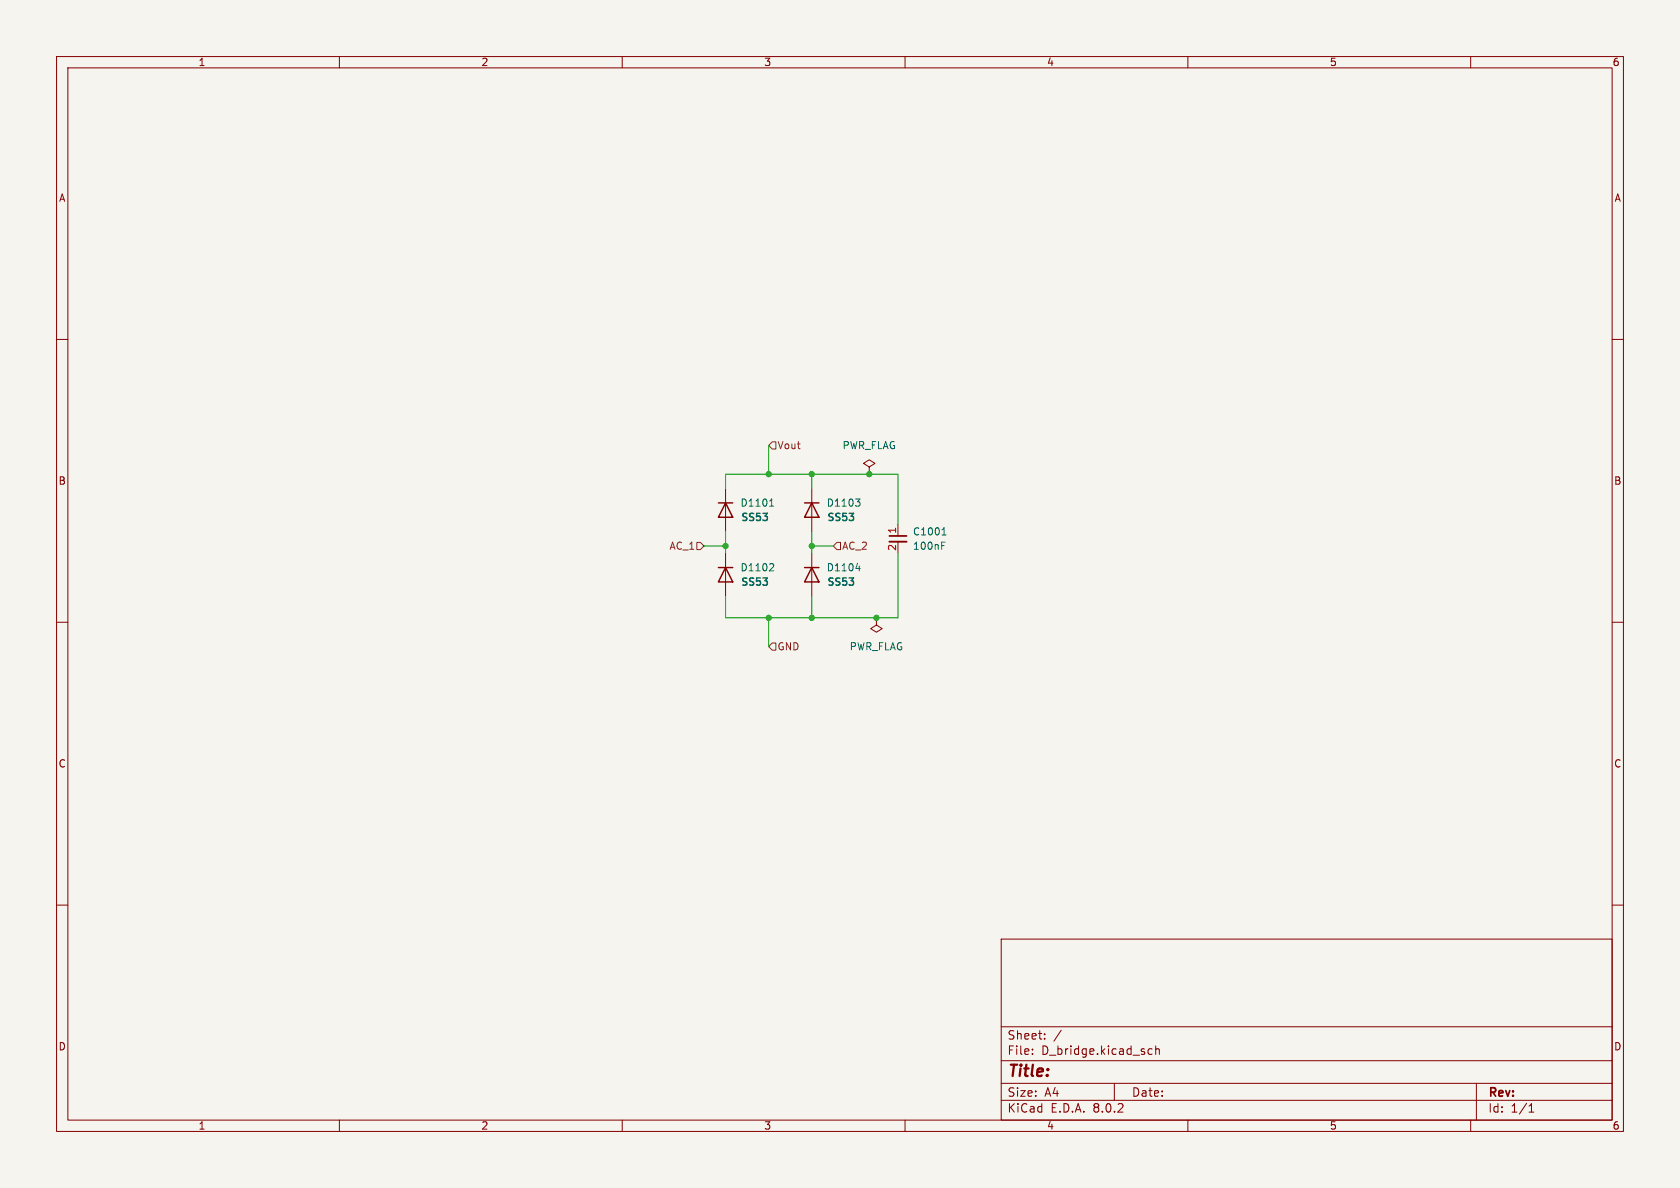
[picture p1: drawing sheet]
(kicad_sch
 (version 20231120)
 (generator "eeschema")
 (generator_version "8.0")
 (paper "A4")
 (lib_symbols
  (symbol "capacitor_miscellaneous:C_0603_100nF" (exclude_from_sim no) (in_bom yes) (on_board yes)
   (property "Reference" "C" (at 1.27 2.54 0) (effects (font (size 1.27 1.27))))
   (property "Value" "100nF" (at 3.81 -2.54 0) (effects (font (size 1.27 1.27))))
   (property "Footprint" "Capacitor_SMD:C_0603_1608Metric" (at 0 0 0) (effects (font (size 1.27 1.27)) (hide yes)))
   (property "Datasheet" "" (at 0 0 0) (effects (font (size 1.27 1.27)) (hide yes)))
   (property "Description" "" (at 0 0 0) (effects (font (size 1.27 1.27)) (hide yes)))
   (property "JLCPCB Part#" "C14663" (at 0 0 0) (effects (font (size 1.27 1.27)) (hide yes)))
   (symbol "C_0603_100nF_0_1"
    (polyline (pts (xy -1.524 -0.508) (xy 1.524 -0.508)) (stroke (width 0.3302) (type default)) (fill (type none)))
    (polyline (pts (xy -1.524 0.508) (xy 1.524 0.508)) (stroke (width 0.3048) (type default)) (fill (type none))))
   (symbol "C_0603_100nF_1_1"
    (pin passive line (at 0 2.54 270) (length 2.032) (name "~" (effects (font (size 1.27 1.27)))) (number "1" (effects (font (size 1.27 1.27)))))
    (pin passive line (at 0 -2.54 90) (length 2.032) (name "~" (effects (font (size 1.27 1.27)))) (number "2" (effects (font (size 1.27 1.27)))))))
  (symbol "custom_kicad_lib_sk:SS53"
   (pin_numbers hide)
   (pin_names
    (offset 1.016) hide) (exclude_from_sim no) (in_bom yes) (on_board yes)
   (property "Reference" "D" (at 0 2.54 0) (effects (font (size 1.27 1.27))))
   (property "Value" "SS53" (at 0 -1.27 0) (effects (font (size 1.27 1.27)
    (bold yes))))
   (property "Footprint" "Diode_SMD:D_SMA" (at 0 1.27 0) (effects (font (size 1.27 1.27)) (hide yes)))
   (property "Datasheet" "~" (at 0 1.27 0) (effects (font (size 1.27 1.27)) (hide yes)))
   (property "Description" "Diode" (at 0 0 0) (effects (font (size 1.27 1.27)) (hide yes)))
   (property "Sim.Device" "D" (at 0 1.27 0) (effects (font (size 1.27 1.27)) (hide yes)))
   (property "Sim.Pins" "1=K 2=A" (at 0 1.27 0) (effects (font (size 1.27 1.27)) (hide yes)))
   (property "JLCPCB Part#" "C8678" (at 0 1.27 0) (effects (font (size 1.27 1.27)) (hide yes)))
   (symbol "SS53_0_1"
    (polyline (pts (xy -1.27 2.54) (xy -1.27 0)) (stroke (width 0.254) (type default)) (fill (type none)))
    (polyline (pts (xy 1.27 1.27) (xy -1.27 1.27)) (stroke (width 0) (type default)) (fill (type none)))
    (polyline (pts (xy 1.27 2.54) (xy 1.27 0) (xy -1.27 1.27) (xy 1.27 2.54)) (stroke (width 0.254) (type default)) (fill (type none))))
   (symbol "SS53_1_1"
    (pin passive line (at -3.81 1.27 0) (length 2.54) (name "K" (effects (font (size 1.27 1.27)))) (number "1" (effects (font (size 1.27 1.27)))))
    (pin passive line (at 3.81 1.27 180) (length 2.54) (name "A" (effects (font (size 1.27 1.27)))) (number "2" (effects (font (size 1.27 1.27)))))))
  (symbol "power:PWR_FLAG"
   (power)
   (pin_numbers hide)
   (pin_names
    (offset 0) hide) (exclude_from_sim no) (in_bom yes) (on_board yes)
   (property "Reference" "#FLG" (at 0 1.905 0) (effects (font (size 1.27 1.27)) (hide yes)))
   (property "Value" "PWR_FLAG" (at 0 3.81 0) (effects (font (size 1.27 1.27))))
   (property "Footprint" "" (at 0 0 0) (effects (font (size 1.27 1.27)) (hide yes)))
   (property "Datasheet" "~" (at 0 0 0) (effects (font (size 1.27 1.27)) (hide yes)))
   (property "Description" "Special symbol for telling ERC where power comes from" (at 0 0 0) (effects (font (size 1.27 1.27)) (hide yes)))
   (symbol "PWR_FLAG_0_0"
    (pin power_out line (at 0 0 90) (length 0) (name "pwr" (effects (font (size 1.27 1.27)))) (number "1" (effects (font (size 1.27 1.27))))))
   (symbol "PWR_FLAG_0_1"
    (polyline (pts (xy 0 0) (xy 0 1.27) (xy -1.016 1.905) (xy 0 2.54) (xy 1.016 1.905) (xy 0 1.27)) (stroke (width 0) (type default)) (fill (type none))))))
 (junction
  (at 153.67 83.82)
  (diameter 0)
  (color 0 0 0 0))
 (junction
  (at 154.94 109.22)
  (diameter 0)
  (color 0 0 0 0))
 (junction
  (at 135.89 109.22)
  (diameter 0)
  (color 0 0 0 0))
 (junction
  (at 143.51 109.22)
  (diameter 0)
  (color 0 0 0 0))
 (junction
  (at 128.27 96.52)
  (diameter 0)
  (color 0 0 0 0))
 (junction
  (at 143.51 96.52)
  (diameter 0)
  (color 0 0 0 0))
 (junction
  (at 143.51 83.82)
  (diameter 0)
  (color 0 0 0 0))
 (junction
  (at 135.89 83.82)
  (diameter 0)
  (color 0 0 0 0))
 (wire
  (pts (xy 143.51 83.82) (xy 143.51 86.36))
  (stroke (width 0) (type default)))
 (wire
  (pts (xy 124.46 96.52) (xy 128.27 96.52))
  (stroke (width 0) (type default)))
 (wire
  (pts (xy 128.27 86.36) (xy 128.27 83.82))
  (stroke (width 0) (type default)))
 (wire
  (pts (xy 143.51 109.22) (xy 135.89 109.22))
  (stroke (width 0) (type default)))
 (wire
  (pts (xy 154.94 109.22) (xy 158.75 109.22))
  (stroke (width 0) (type default)))
 (wire
  (pts (xy 128.27 96.52) (xy 128.27 97.79))
  (stroke (width 0) (type default)))
 (wire
  (pts (xy 128.27 109.22) (xy 128.27 105.41))
  (stroke (width 0) (type default)))
 (wire
  (pts (xy 135.89 109.22) (xy 135.89 114.3))
  (stroke (width 0) (type default)))
 (wire
  (pts (xy 147.32 96.52) (xy 143.51 96.52))
  (stroke (width 0) (type default)))
 (wire
  (pts (xy 128.27 83.82) (xy 135.89 83.82))
  (stroke (width 0) (type default)))
 (wire
  (pts (xy 158.75 83.82) (xy 153.67 83.82))
  (stroke (width 0) (type default)))
 (wire
  (pts (xy 135.89 78.74) (xy 135.89 83.82))
  (stroke (width 0) (type default)))
 (wire
  (pts (xy 158.75 92.71) (xy 158.75 83.82))
  (stroke (width 0) (type default)))
 (wire
  (pts (xy 153.67 83.82) (xy 143.51 83.82))
  (stroke (width 0) (type default)))
 (wire
  (pts (xy 143.51 93.98) (xy 143.51 96.52))
  (stroke (width 0) (type default)))
 (wire
  (pts (xy 135.89 83.82) (xy 143.51 83.82))
  (stroke (width 0) (type default)))
 (wire
  (pts (xy 158.75 109.22) (xy 158.75 97.79))
  (stroke (width 0) (type default)))
 (wire
  (pts (xy 143.51 105.41) (xy 143.51 109.22))
  (stroke (width 0) (type default)))
 (wire
  (pts (xy 143.51 96.52) (xy 143.51 97.79))
  (stroke (width 0) (type default)))
 (wire
  (pts (xy 143.51 109.22) (xy 154.94 109.22))
  (stroke (width 0) (type default)))
 (wire
  (pts (xy 135.89 109.22) (xy 128.27 109.22))
  (stroke (width 0) (type default)))
 (wire
  (pts (xy 128.27 93.98) (xy 128.27 96.52))
  (stroke (width 0) (type default)))
 (hierarchical_label "Vout"
  (shape input)
  (at 135.89 78.74 0)
  (fields_autoplaced yes)
  (effects (font (size 1.27 1.27)) (justify left)))
 (hierarchical_label "GND"
  (shape input)
  (at 135.89 114.3 0)
  (fields_autoplaced yes)
  (effects (font (size 1.27 1.27)) (justify left)))
 (hierarchical_label "AC_2"
  (shape input)
  (at 147.32 96.52 0)
  (fields_autoplaced yes)
  (effects (font (size 1.27 1.27)) (justify left)))
 (hierarchical_label "AC_1"
  (shape input)
  (at 124.46 96.52 180)
  (fields_autoplaced yes)
  (effects (font (size 1.27 1.27)) (justify right)))
 (symbol
  (lib_id "custom_kicad_lib_sk:SS53")
  (at 142.24 90.17 270)
  (unit 1)
  (exclude_from_sim no)
  (in_bom yes)
  (on_board yes)
  (dnp no)
  (fields_autoplaced yes)
  (property "Reference" "D1103" (at 146.05 88.9 90) (effects (font (size 1.27 1.27)) (justify left)))
  (property "Value" "SS53" (at 146.05 91.44 90) (effects (font (size 1.27 1.27)
    (bold yes)) (justify left)))
  (property "Footprint" "Diode_SMD:D_SMA" (at 143.51 90.17 0) (effects (font (size 1.27 1.27)) (hide yes)))
  (property "Datasheet" "~" (at 143.51 90.17 0) (effects (font (size 1.27 1.27)) (hide yes)))
  (property "Description" "" (at 142.24 90.17 0) (effects (font (size 1.27 1.27)) (hide yes)))
  (property "Sim.Device" "D" (at 143.51 90.17 0) (effects (font (size 1.27 1.27)) (hide yes)))
  (property "Sim.Pins" "1=K 2=A" (at 143.51 90.17 0) (effects (font (size 1.27 1.27)) (hide yes)))
  (property "JLCPCB Part#" "C8678" (at 143.51 90.17 0) (effects (font (size 1.27 1.27)) (hide yes)))
  (pin "1")
  (pin "2"))
 (symbol
  (lib_id "custom_kicad_lib_sk:SS53")
  (at 127 90.17 270)
  (unit 1)
  (exclude_from_sim no)
  (in_bom yes)
  (on_board yes)
  (dnp no)
  (fields_autoplaced yes)
  (property "Reference" "D1101" (at 130.81 88.9 90) (effects (font (size 1.27 1.27)) (justify left)))
  (property "Value" "SS53" (at 130.81 91.44 90) (effects (font (size 1.27 1.27)
    (bold yes)) (justify left)))
  (property "Footprint" "Diode_SMD:D_SMA" (at 128.27 90.17 0) (effects (font (size 1.27 1.27)) (hide yes)))
  (property "Datasheet" "~" (at 128.27 90.17 0) (effects (font (size 1.27 1.27)) (hide yes)))
  (property "Description" "" (at 127 90.17 0) (effects (font (size 1.27 1.27)) (hide yes)))
  (property "Sim.Device" "D" (at 128.27 90.17 0) (effects (font (size 1.27 1.27)) (hide yes)))
  (property "Sim.Pins" "1=K 2=A" (at 128.27 90.17 0) (effects (font (size 1.27 1.27)) (hide yes)))
  (property "JLCPCB Part#" "C8678" (at 128.27 90.17 0) (effects (font (size 1.27 1.27)) (hide yes)))
  (pin "1")
  (pin "2"))
 (symbol
  (lib_id "custom_kicad_lib_sk:SS53")
  (at 142.24 101.6 270)
  (unit 1)
  (exclude_from_sim no)
  (in_bom yes)
  (on_board yes)
  (dnp no)
  (fields_autoplaced yes)
  (property "Reference" "D1104" (at 146.05 100.33 90) (effects (font (size 1.27 1.27)) (justify left)))
  (property "Value" "SS53" (at 146.05 102.87 90) (effects (font (size 1.27 1.27)
    (bold yes)) (justify left)))
  (property "Footprint" "Diode_SMD:D_SMA" (at 143.51 101.6 0) (effects (font (size 1.27 1.27)) (hide yes)))
  (property "Datasheet" "~" (at 143.51 101.6 0) (effects (font (size 1.27 1.27)) (hide yes)))
  (property "Description" "" (at 142.24 101.6 0) (effects (font (size 1.27 1.27)) (hide yes)))
  (property "Sim.Device" "D" (at 143.51 101.6 0) (effects (font (size 1.27 1.27)) (hide yes)))
  (property "Sim.Pins" "1=K 2=A" (at 143.51 101.6 0) (effects (font (size 1.27 1.27)) (hide yes)))
  (property "JLCPCB Part#" "C8678" (at 143.51 101.6 0) (effects (font (size 1.27 1.27)) (hide yes)))
  (pin "1")
  (pin "2"))
 (symbol
  (lib_id "capacitor_miscellaneous:C_0603_100nF")
  (at 158.75 95.25 0)
  (unit 1)
  (exclude_from_sim no)
  (in_bom yes)
  (on_board yes)
  (dnp no)
  (fields_autoplaced yes)
  (property "Reference" "C1001" (at 161.29 93.9862 0) (effects (font (size 1.27 1.27)) (justify left)))
  (property "Value" "100nF" (at 161.29 96.5262 0) (effects (font (size 1.27 1.27)) (justify left)))
  (property "Footprint" "Capacitor_SMD:C_0603_1608Metric" (at 158.75 95.25 0) (effects (font (size 1.27 1.27)) (hide yes)))
  (property "Datasheet" "" (at 158.75 95.25 0) (effects (font (size 1.27 1.27)) (hide yes)))
  (property "Description" "" (at 158.75 95.25 0) (effects (font (size 1.27 1.27)) (hide yes)))
  (property "JLCPCB Part#" "C14663" (at 158.75 95.25 0) (effects (font (size 1.27 1.27)) (hide yes)))
  (pin "1")
  (pin "2"))
 (symbol
  (lib_id "power:PWR_FLAG")
  (at 153.67 83.82 0)
  (unit 1)
  (exclude_from_sim no)
  (in_bom yes)
  (on_board yes)
  (dnp no)
  (fields_autoplaced yes)
  (property "Reference" "#FLG01101" (at 153.67 81.915 0) (effects (font (size 1.27 1.27)) (hide yes)))
  (property "Value" "PWR_FLAG" (at 153.67 78.74 0) (effects (font (size 1.27 1.27))))
  (property "Footprint" "" (at 153.67 83.82 0) (effects (font (size 1.27 1.27)) (hide yes)))
  (property "Datasheet" "~" (at 153.67 83.82 0) (effects (font (size 1.27 1.27)) (hide yes)))
  (property "Description" "" (at 153.67 83.82 0) (effects (font (size 1.27 1.27)) (hide yes)))
  (pin "1"))
 (symbol
  (lib_id "custom_kicad_lib_sk:SS53")
  (at 127 101.6 270)
  (unit 1)
  (exclude_from_sim no)
  (in_bom yes)
  (on_board yes)
  (dnp no)
  (fields_autoplaced yes)
  (property "Reference" "D1102" (at 130.81 100.33 90) (effects (font (size 1.27 1.27)) (justify left)))
  (property "Value" "SS53" (at 130.81 102.87 90) (effects (font (size 1.27 1.27)
    (bold yes)) (justify left)))
  (property "Footprint" "Diode_SMD:D_SMA" (at 128.27 101.6 0) (effects (font (size 1.27 1.27)) (hide yes)))
  (property "Datasheet" "~" (at 128.27 101.6 0) (effects (font (size 1.27 1.27)) (hide yes)))
  (property "Description" "" (at 127 101.6 0) (effects (font (size 1.27 1.27)) (hide yes)))
  (property "Sim.Device" "D" (at 128.27 101.6 0) (effects (font (size 1.27 1.27)) (hide yes)))
  (property "Sim.Pins" "1=K 2=A" (at 128.27 101.6 0) (effects (font (size 1.27 1.27)) (hide yes)))
  (property "JLCPCB Part#" "C8678" (at 128.27 101.6 0) (effects (font (size 1.27 1.27)) (hide yes)))
  (pin "1")
  (pin "2"))
 (symbol
  (lib_id "power:PWR_FLAG")
  (at 154.94 109.22 180)
  (unit 1)
  (exclude_from_sim no)
  (in_bom yes)
  (on_board yes)
  (dnp no)
  (fields_autoplaced yes)
  (property "Reference" "#FLG01102" (at 154.94 111.125 0) (effects (font (size 1.27 1.27)) (hide yes)))
  (property "Value" "PWR_FLAG" (at 154.94 114.3 0) (effects (font (size 1.27 1.27))))
  (property "Footprint" "" (at 154.94 109.22 0) (effects (font (size 1.27 1.27)) (hide yes)))
  (property "Datasheet" "~" (at 154.94 109.22 0) (effects (font (size 1.27 1.27)) (hide yes)))
  (property "Description" "" (at 154.94 109.22 0) (effects (font (size 1.27 1.27)) (hide yes)))
  (pin "1")))
